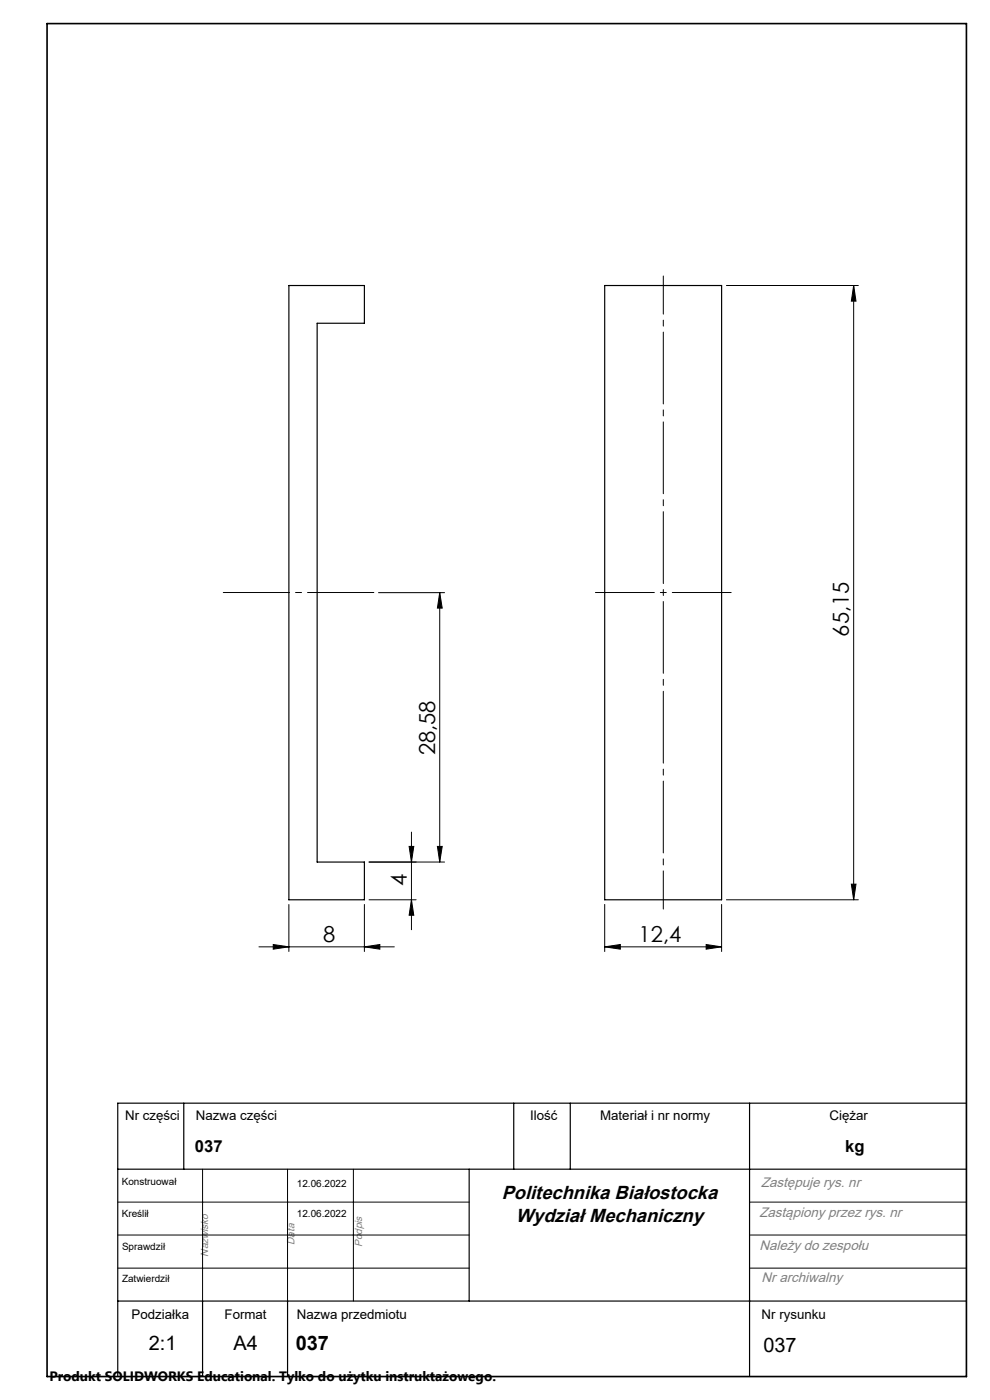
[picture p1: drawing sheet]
<svg xmlns="http://www.w3.org/2000/svg" width="210mm" height="297mm" viewBox="0 0 210 297" stroke-linecap="round" stroke-linejoin="round" font-family="sans-serif">
<g fill="none" stroke="#000" stroke-width=".21">
<path d="M154.1 60.6h28M181.1 60.6l.5 3.3h-1zM181.1 60.6v130.3M80.3 125.7h14M93.3 125.7l.5 3.3h-1zM93.3 125.7v57.2M86.8 179.6h1l-.5 3.3zM87.3 176.5v20.7M92.8 179.6h1l-.5 3.3zM61.3 191.9v10M77.3 191.9v10M78.3 190.9h10"/>
<path d="M87.3 190.9l.5 3.3h-1zM94.3 182.9h-16M128.3 191.9v10M153.1 191.9v10M154.1 190.9h28M180.6 187.6h1l-.5 3.3zM54.9 200.9h28.7M58 200.4l3.3 .5-3.3 .5zM77.3 200.9l3.3-.5v1zM128.3 200.9l3.3-.5v1zM128.3 200.9h24.8M149.8 200.4l3.3 .5-3.3 .5z"/>
<path d="M25 255h74.5M43 248v28M61 248v28M75 248v28M159 255h46M25 269h74.5M25 262h74.5M159 269h46M159 262h46"/>
</g>
<path d="M140.7 192.9v-134.3" fill="none" stroke="#000" stroke-width=".21" stroke-dasharray="15.2 1.3 1.3 1.3" stroke-dashoffset="7.1"/>
<path d="M126.3 125.7h28.8" fill="none" stroke="#000" stroke-width=".21" stroke-dasharray="15.2 1.3 1.3 1.3" stroke-dashoffset="2.7"/>
<path d="M47.4 125.7h31.9" fill="none" stroke="#000" stroke-width=".21" stroke-dasharray="15.2 1.3 1.3 1.3" stroke-dashoffset="1.2"/>
<path d="M61.3 60.6h16v8h-10v114.3h10v8h-16zM128.3 60.6h24.8v130.3h-24.8zM39 234v14M109 234v14M121 234v14M159 234v58M205 234h-180v58M25 248h180M99.5 248v28M25 276h180M43 276v16M61 276v16" fill="none" stroke="#000" stroke-width=".25"/>
<path d="M10 5h195v287h-195z" fill="none" stroke="#000" stroke-width=".35"/>
<g fill="#000">
<path d="M93.3 125.7l.5 3.3h-1zM92.8 179.6h1l-.5 3.3z"/>
<path d="M180.6 187.6h1l-.5 3.3zM181.1 60.6l.5 3.3h-1zM87.3 190.9l.5 3.3h-1zM86.8 179.6h1l-.5 3.3z"/>
<path d="M77.3 200.9l3.3-.5v1zM58 200.4l3.3 .5-3.3 .5z"/>
<path d="M128.3 200.9l3.3-.5v1zM149.8 200.4l3.3 .5-3.3 .5z"/>
</g>
<g font-size="4.7">
<text x="180.1" y="135.1" transform="rotate(-90 180.1 135.1)">65,15</text>
<text x="92.3" y="160.3" transform="rotate(-90 92.3 160.3)">28,58</text>
<text x="86.3" y="188" transform="rotate(-90 86.3 188)">4</text>
<text x="68.6" y="199.8">8</text>
<text x="135.5" y="199.8">12,4</text>
</g>
<g font-size="4.2">
<text x="31.6" y="286.3">2:1</text>
<text x="49.5" y="286.3">A4</text>
<text x="62.7" y="286.3">037</text>
<text x="161.9" y="286.8">037</text>
</g>
<g font-size="4">
<text x="106.4" y="254.3">Politechnika Białostocka</text>
<text x="109.4" y="259.2">Wydział Mechaniczny</text>
</g>
<g font-size="3.5">
<text x="41.3" y="244.5">037</text>
<text x="179.3" y="244.4">kg</text>
</g>
<g font-size="2.9" fill="#808080">
<text x="161.4" y="251.9">Zastępuje rys. nr</text>
<text x="161.1" y="258.2">Zastąpiony przez rys. nr</text>
<text x="161.1" y="265.1">Należy do zespołu</text>
<text x="161.6" y="272">Nr archiwalny</text>
</g>
<text font-size="2.9" x="10.5" y="292.9">Produkt SOLIDWORKS Educational. Tylko do użytku instruktażowego.</text>
<g font-size="2.8">
<text x="26.5" y="237.6">Nr części</text>
<text x="41.5" y="237.6">Nazwa części</text>
<text x="112.4" y="237.6">Ilość</text>
<text x="127.3" y="237.6">Materiał i nr normy</text>
<text x="176" y="237.6">Ciężar</text>
<text x="27.9" y="279.9">Podziałka</text>
<text x="47.6" y="279.9">Format</text>
<text x="63" y="279.9">Nazwa przedmiotu</text>
<text x="161.6" y="279.9">Nr rysunku</text>
</g>
<g font-size="2.2" fill="#808080">
<text x="44.1" y="266.6" transform="rotate(-90 44.1 266.6)">Nazwisko</text>
<text x="62.4" y="264.1" transform="rotate(-90 62.4 264.1)">Data</text>
<text x="76.8" y="264.6" transform="rotate(-90 76.8 264.6)">Podpis</text>
</g>
<g font-size="2.1">
<text x="25.8" y="251.3">Konstruował</text>
<text x="63" y="251.8">12.06.2022</text>
<text x="25.8" y="258.2">Kreślił</text>
<text x="63" y="258.2">12.06.2022</text>
<text x="25.9" y="265.1">Sprawdził</text>
<text x="25.9" y="272">Zatwierdził</text>
</g>
</svg>
